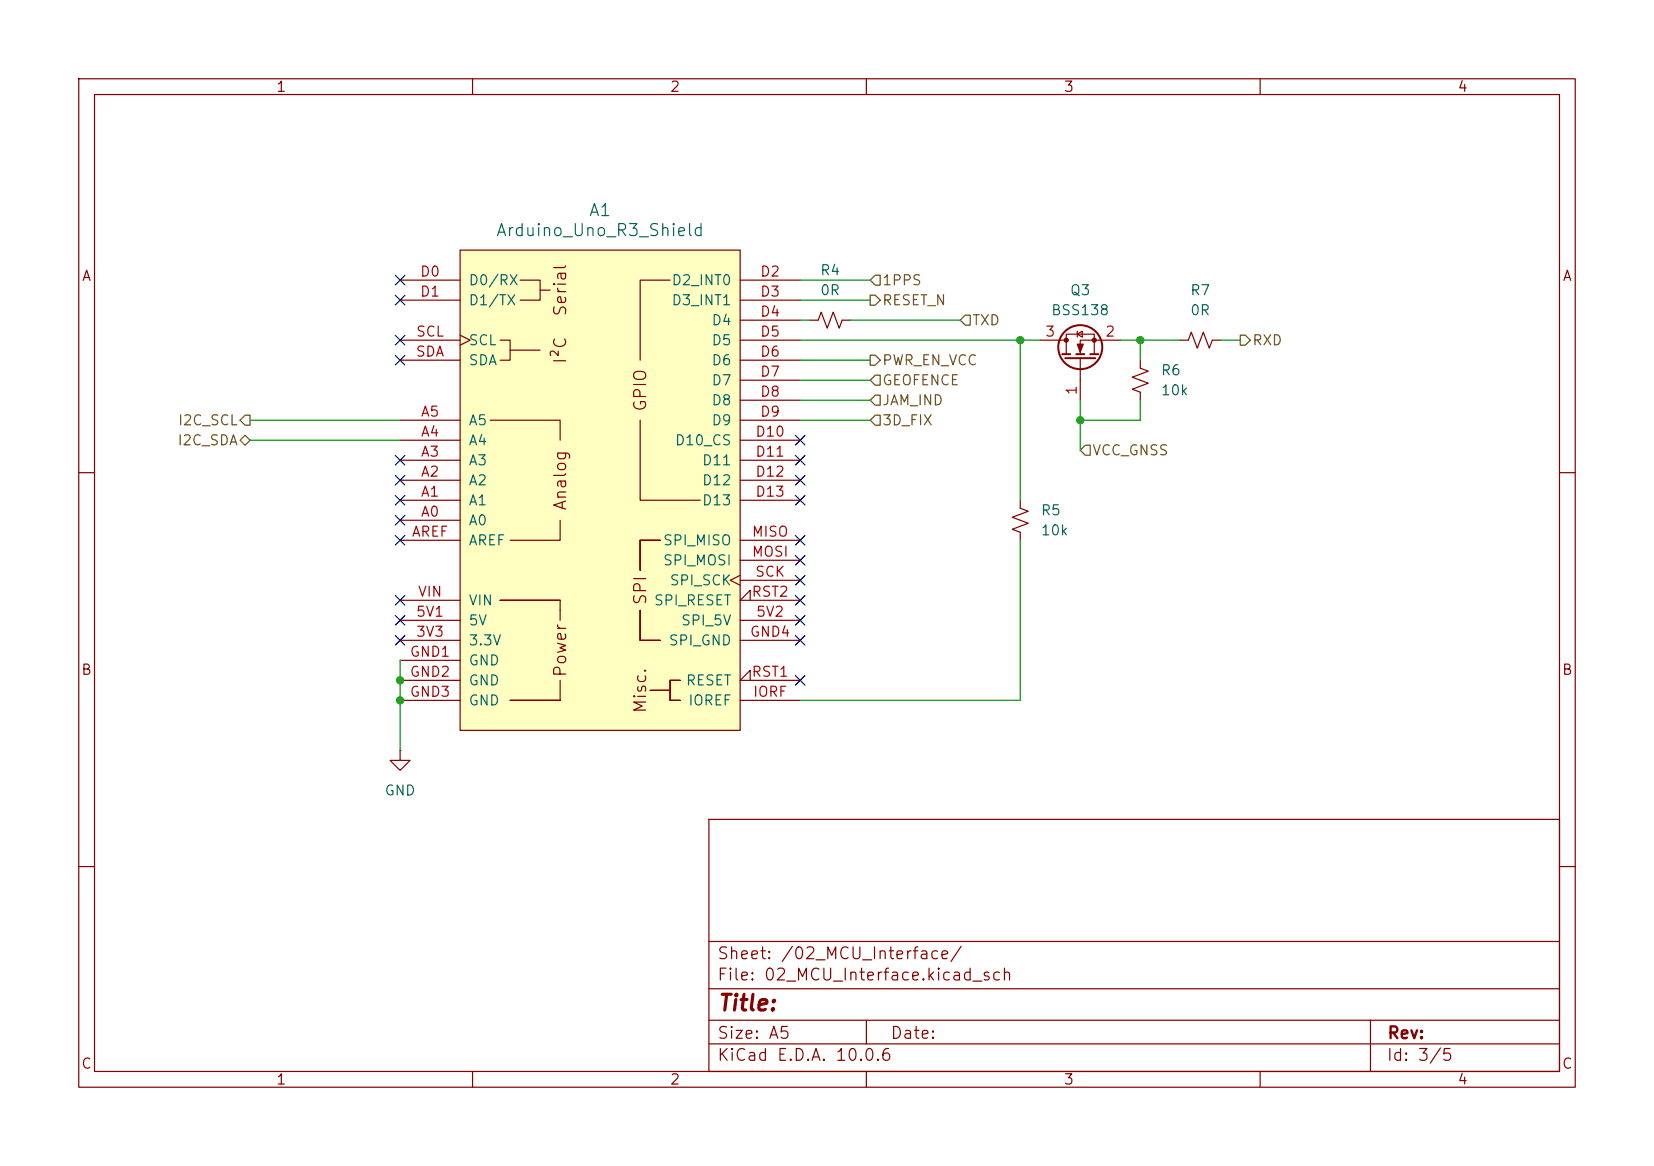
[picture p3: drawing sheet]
(kicad_sch
 (version 20260306)
 (generator "eeschema")
 (generator_version "10.0")
 (paper "A5")
 (lib_symbols
  (symbol "Device:R_Small_US"
   (pin_numbers (hide yes))
   (pin_names
    (offset 0.254) (hide yes)) (exclude_from_sim no) (in_bom yes) (on_board yes)
   (in_pos_files yes)
   (duplicate_pin_numbers_are_jumpers no)
   (property "Reference" "R" (at 0.762 0.508 0) (show_name no) (do_not_autoplace no) (effects (font (size 1.27 1.27)) (justify left)))
   (property "Value" "R_Small_US" (at 0.762 -1.016 0) (show_name no) (do_not_autoplace no) (effects (font (size 1.27 1.27)) (justify left)))
   (property "Footprint" "" (at 0 0 0) (show_name no) (do_not_autoplace no) (hide yes) (effects (font (size 1.27 1.27))))
   (property "Datasheet" "" (at 0 0 0) (show_name no) (do_not_autoplace no) (hide yes) (effects (font (size 1.27 1.27))))
   (property "Description" "Resistor, small US symbol" (at 0 0 0) (show_name no) (do_not_autoplace no) (hide yes) (effects (font (size 1.27 1.27))))
   (symbol "R_Small_US_1_1"
    (polyline (pts (xy 0 1.524) (xy 1.016 1.143) (xy 0 0.762) (xy -1.016 0.381) (xy 0 0)) (stroke (width 0) (type default)) (fill (type none)))
    (polyline (pts (xy 0 0) (xy 1.016 -0.381) (xy 0 -0.762) (xy -1.016 -1.143) (xy 0 -1.524)) (stroke (width 0) (type default)) (fill (type none)))
    (pin passive line (at 0 2.54 270) (length 1.016) (name "" (effects (font (size 1.27 1.27)))) (number "1" (effects (font (size 1.27 1.27)))))
    (pin passive line (at 0 -2.54 90) (length 1.016) (name "" (effects (font (size 1.27 1.27)))) (number "2" (effects (font (size 1.27 1.27))))))
   (embedded_fonts no))
  (symbol "PCM_arduino-library:Arduino_Uno_R3_Shield"
   (pin_names
    (offset 1.016)) (exclude_from_sim no) (in_bom yes) (on_board yes)
   (in_pos_files yes)
   (duplicate_pin_numbers_are_jumpers no)
   (property "Reference" "A" (at 0 36.83 0) (show_name no) (do_not_autoplace no) (effects (font (size 1.524 1.524))))
   (property "Value" "Arduino_Uno_R3_Shield" (at 0 33.02 0) (show_name no) (do_not_autoplace no) (effects (font (size 1.524 1.524))))
   (property "Footprint" "PCM_arduino-library:Arduino_Uno_R3_Shield" (at 0 -38.1 0) (show_name no) (do_not_autoplace no) (hide yes) (effects (font (size 1.524 1.524))))
   (property "Datasheet" "https://docs.arduino.cc/hardware/uno-rev3" (at 0 -34.29 0) (show_name no) (do_not_autoplace no) (hide yes) (effects (font (size 1.524 1.524))))
   (property "Description" "Shield for Arduino Uno R3" (at 0 0 0) (show_name no) (do_not_autoplace no) (hide yes) (effects (font (size 1.27 1.27))))
   (symbol "Arduino_Uno_R3_Shield_0_0"
    (rectangle (start -17.78 30.48) (end 17.78 -30.48) (stroke (width 0) (type default)) (fill (type background)))
    (polyline (pts (xy -12.7 19.05) (xy -11.43 19.05) (xy -11.43 16.51) (xy -12.7 16.51)) (stroke (width 0) (type default)) (fill (type none)))
    (rectangle (start -12.7 -13.97) (end -5.08 -13.97) (stroke (width 0) (type default)) (fill (type none)))
    (polyline (pts (xy -11.43 17.78) (xy -7.62 17.78)) (stroke (width 0) (type default)) (fill (type none)))
    (rectangle (start -11.43 -26.67) (end -5.08 -26.67) (stroke (width 0) (type default)) (fill (type none)))
    (polyline (pts (xy -10.16 26.67) (xy -7.62 26.67) (xy -7.62 24.13) (xy -10.16 24.13)) (stroke (width 0) (type default)) (fill (type none)))
    (polyline (pts (xy -7.62 25.4) (xy -6.35 25.4)) (stroke (width 0) (type default)) (fill (type none)))
    (polyline (pts (xy -5.08 6.35) (xy -5.08 8.89) (xy -13.97 8.89)) (stroke (width 0) (type default)) (fill (type none)))
    (polyline (pts (xy -5.08 -3.81) (xy -5.08 -6.35) (xy -11.43 -6.35)) (stroke (width 0) (type default)) (fill (type none)))
    (polyline (pts (xy -5.08 -13.97) (xy -5.08 -15.24)) (stroke (width 0) (type default)) (fill (type none)))
    (polyline (pts (xy -5.08 -15.24) (xy -5.08 -16.51)) (stroke (width 0) (type default)) (fill (type none)))
    (polyline (pts (xy -5.08 -26.67) (xy -5.08 -24.13)) (stroke (width 0) (type default)) (fill (type none)))
    (polyline (pts (xy 5.08 16.51) (xy 5.08 26.67) (xy 8.89 26.67)) (stroke (width 0) (type default)) (fill (type none)))
    (polyline (pts (xy 5.08 8.89) (xy 5.08 -1.27) (xy 12.7 -1.27)) (stroke (width 0) (type default)) (fill (type none)))
    (rectangle (start 5.08 -10.16) (end 5.08 -6.35) (stroke (width 0) (type default)) (fill (type none)))
    (rectangle (start 5.08 -19.05) (end 5.08 -15.24) (stroke (width 0) (type default)) (fill (type none)))
    (rectangle (start 5.08 -19.05) (end 7.62 -19.05) (stroke (width 0) (type default)) (fill (type none)))
    (rectangle (start 7.62 -6.35) (end 5.08 -6.35) (stroke (width 0) (type default)) (fill (type none)))
    (rectangle (start 8.89 -24.13) (end 8.89 -26.67) (stroke (width 0) (type default)) (fill (type none)))
    (rectangle (start 8.89 -25.4) (end 6.35 -25.4) (stroke (width 0) (type default)) (fill (type none)))
    (rectangle (start 10.16 -24.13) (end 8.89 -24.13) (stroke (width 0) (type default)) (fill (type none)))
    (rectangle (start 10.16 -26.67) (end 8.89 -26.67) (stroke (width 0) (type default)) (fill (type none)))
    (text "Serial" (at -5.08 25.4 900) (effects (font (size 1.524 1.524))))
    (text "I²C" (at -5.08 17.78 900) (effects (font (size 1.524 1.524))))
    (text "Analog" (at -5.08 1.27 900) (effects (font (size 1.524 1.524))))
    (text "Power" (at -5.08 -20.32 900) (effects (font (size 1.524 1.524))))
    (text "SPI" (at 5.08 -12.7 900) (effects (font (size 1.524 1.524))))
    (text "Misc." (at 5.08 -25.4 900) (effects (font (size 1.524 1.524)))))
   (symbol "Arduino_Uno_R3_Shield_1_0"
    (text "GPIO" (at 5.08 12.7 900) (effects (font (size 1.524 1.524)))))
   (symbol "Arduino_Uno_R3_Shield_1_1"
    (pin power_out line (at -25.4 -19.05 0) (length 7.62) (name "3.3V" (effects (font (size 1.27 1.27)))) (number "3V3" (effects (font (size 1.27 1.27)))))
    (pin power_in line (at -25.4 -16.51 0) (length 7.62) (name "5V" (effects (font (size 1.27 1.27)))) (number "5V1" (effects (font (size 1.27 1.27)))))
    (pin power_in line (at 25.4 -16.51 180) (length 7.62) (name "SPI_5V" (effects (font (size 1.27 1.27)))) (number "5V2" (effects (font (size 1.27 1.27)))))
    (pin bidirectional line (at -25.4 -3.81 0) (length 7.62) (name "A0" (effects (font (size 1.27 1.27)))) (number "A0" (effects (font (size 1.27 1.27)))))
    (pin bidirectional line (at -25.4 -1.27 0) (length 7.62) (name "A1" (effects (font (size 1.27 1.27)))) (number "A1" (effects (font (size 1.27 1.27)))))
    (pin bidirectional line (at -25.4 1.27 0) (length 7.62) (name "A2" (effects (font (size 1.27 1.27)))) (number "A2" (effects (font (size 1.27 1.27)))))
    (pin bidirectional line (at -25.4 3.81 0) (length 7.62) (name "A3" (effects (font (size 1.27 1.27)))) (number "A3" (effects (font (size 1.27 1.27)))))
    (pin bidirectional line (at -25.4 6.35 0) (length 7.62) (name "A4" (effects (font (size 1.27 1.27)))) (number "A4" (effects (font (size 1.27 1.27)))))
    (pin bidirectional line (at -25.4 8.89 0) (length 7.62) (name "A5" (effects (font (size 1.27 1.27)))) (number "A5" (effects (font (size 1.27 1.27)))))
    (pin input line (at -25.4 -6.35 0) (length 7.62) (name "AREF" (effects (font (size 1.27 1.27)))) (number "AREF" (effects (font (size 1.27 1.27)))))
    (pin bidirectional line (at -25.4 26.67 0) (length 7.62) (name "D0/RX" (effects (font (size 1.27 1.27)))) (number "D0" (effects (font (size 1.27 1.27)))))
    (pin bidirectional line (at -25.4 24.13 0) (length 7.62) (name "D1/TX" (effects (font (size 1.27 1.27)))) (number "D1" (effects (font (size 1.27 1.27)))))
    (pin bidirectional line (at 25.4 26.67 180) (length 7.62) (name "D2_INT0" (effects (font (size 1.27 1.27)))) (number "D2" (effects (font (size 1.27 1.27)))))
    (pin bidirectional line (at 25.4 24.13 180) (length 7.62) (name "D3_INT1" (effects (font (size 1.27 1.27)))) (number "D3" (effects (font (size 1.27 1.27)))))
    (pin bidirectional line (at 25.4 21.59 180) (length 7.62) (name "D4" (effects (font (size 1.27 1.27)))) (number "D4" (effects (font (size 1.27 1.27)))))
    (pin bidirectional line (at 25.4 19.05 180) (length 7.62) (name "D5" (effects (font (size 1.27 1.27)))) (number "D5" (effects (font (size 1.27 1.27)))))
    (pin bidirectional line (at 25.4 16.51 180) (length 7.62) (name "D6" (effects (font (size 1.27 1.27)))) (number "D6" (effects (font (size 1.27 1.27)))))
    (pin bidirectional line (at 25.4 13.97 180) (length 7.62) (name "D7" (effects (font (size 1.27 1.27)))) (number "D7" (effects (font (size 1.27 1.27)))))
    (pin bidirectional line (at 25.4 11.43 180) (length 7.62) (name "D8" (effects (font (size 1.27 1.27)))) (number "D8" (effects (font (size 1.27 1.27)))))
    (pin bidirectional line (at 25.4 8.89 180) (length 7.62) (name "D9" (effects (font (size 1.27 1.27)))) (number "D9" (effects (font (size 1.27 1.27)))))
    (pin bidirectional line (at 25.4 6.35 180) (length 7.62) (name "D10_CS" (effects (font (size 1.27 1.27)))) (number "D10" (effects (font (size 1.27 1.27)))))
    (pin bidirectional line (at 25.4 3.81 180) (length 7.62) (name "D11" (effects (font (size 1.27 1.27)))) (number "D11" (effects (font (size 1.27 1.27)))))
    (pin bidirectional line (at 25.4 1.27 180) (length 7.62) (name "D12" (effects (font (size 1.27 1.27)))) (number "D12" (effects (font (size 1.27 1.27)))))
    (pin bidirectional line (at 25.4 -1.27 180) (length 7.62) (name "D13" (effects (font (size 1.27 1.27)))) (number "D13" (effects (font (size 1.27 1.27)))))
    (pin power_in line (at -25.4 -21.59 0) (length 7.62) (name "GND" (effects (font (size 1.27 1.27)))) (number "GND1" (effects (font (size 1.27 1.27)))))
    (pin power_in line (at -25.4 -24.13 0) (length 7.62) (name "GND" (effects (font (size 1.27 1.27)))) (number "GND2" (effects (font (size 1.27 1.27)))))
    (pin power_in line (at -25.4 -26.67 0) (length 7.62) (name "GND" (effects (font (size 1.27 1.27)))) (number "GND3" (effects (font (size 1.27 1.27)))))
    (pin power_in line (at 25.4 -19.05 180) (length 7.62) (name "SPI_GND" (effects (font (size 1.27 1.27)))) (number "GND4" (effects (font (size 1.27 1.27)))))
    (pin output line (at 25.4 -26.67 180) (length 7.62) (name "IOREF" (effects (font (size 1.27 1.27)))) (number "IORF" (effects (font (size 1.27 1.27)))))
    (pin input line (at 25.4 -6.35 180) (length 7.62) (name "SPI_MISO" (effects (font (size 1.27 1.27)))) (number "MISO" (effects (font (size 1.27 1.27)))))
    (pin output line (at 25.4 -8.89 180) (length 7.62) (name "SPI_MOSI" (effects (font (size 1.27 1.27)))) (number "MOSI" (effects (font (size 1.27 1.27)))))
    (pin open_collector input_low (at 25.4 -24.13 180) (length 7.62) (name "RESET" (effects (font (size 1.27 1.27)))) (number "RST1" (effects (font (size 1.27 1.27)))))
    (pin open_collector input_low (at 25.4 -13.97 180) (length 7.62) (name "SPI_RESET" (effects (font (size 1.27 1.27)))) (number "RST2" (effects (font (size 1.27 1.27)))))
    (pin output clock (at 25.4 -11.43 180) (length 7.62) (name "SPI_SCK" (effects (font (size 1.27 1.27)))) (number "SCK" (effects (font (size 1.27 1.27)))))
    (pin bidirectional clock (at -25.4 19.05 0) (length 7.62) (name "SCL" (effects (font (size 1.27 1.27)))) (number "SCL" (effects (font (size 1.27 1.27)))))
    (pin bidirectional line (at -25.4 16.51 0) (length 7.62) (name "SDA" (effects (font (size 1.27 1.27)))) (number "SDA" (effects (font (size 1.27 1.27)))))
    (pin power_in line (at -25.4 -13.97 0) (length 7.62) (name "VIN" (effects (font (size 1.27 1.27)))) (number "VIN" (effects (font (size 1.27 1.27))))))
   (embedded_fonts no))
  (symbol "Transistor_FET:Q_NMOS_GSD"
   (pin_names
    (offset 0) (hide yes)) (exclude_from_sim no) (in_bom yes) (on_board yes)
   (in_pos_files yes)
   (duplicate_pin_numbers_are_jumpers no)
   (property "Reference" "Q" (at 5.08 1.905 0) (show_name no) (do_not_autoplace no) (effects (font (size 1.27 1.27)) (justify left)))
   (property "Value" "Q_NMOS_GSD" (at 5.08 0 0) (show_name no) (do_not_autoplace no) (effects (font (size 1.27 1.27)) (justify left)))
   (property "Footprint" "" (at 5.08 2.54 0) (show_name no) (do_not_autoplace no) (hide yes) (effects (font (size 1.27 1.27))))
   (property "Datasheet" "" (at 0 0 0) (show_name no) (do_not_autoplace no) (hide yes) (effects (font (size 1.27 1.27))))
   (property "Description" "N-MOSFET transistor, gate/source/drain" (at 0 0 0) (show_name no) (do_not_autoplace no) (hide yes) (effects (font (size 1.27 1.27))))
   (symbol "Q_NMOS_GSD_0_1"
    (polyline (pts (xy 0.254 1.905) (xy 0.254 -1.905)) (stroke (width 0.254) (type default)) (fill (type none)))
    (polyline (pts (xy 0.254 0) (xy -2.54 0)) (stroke (width 0) (type default)) (fill (type none)))
    (polyline (pts (xy 0.762 2.286) (xy 0.762 1.27)) (stroke (width 0.254) (type default)) (fill (type none)))
    (polyline (pts (xy 0.762 0.508) (xy 0.762 -0.508)) (stroke (width 0.254) (type default)) (fill (type none)))
    (polyline (pts (xy 0.762 -1.27) (xy 0.762 -2.286)) (stroke (width 0.254) (type default)) (fill (type none)))
    (polyline (pts (xy 0.762 -1.778) (xy 3.302 -1.778) (xy 3.302 1.778) (xy 0.762 1.778)) (stroke (width 0) (type default)) (fill (type none)))
    (polyline (pts (xy 1.016 0) (xy 2.032 0.381) (xy 2.032 -0.381) (xy 1.016 0)) (stroke (width 0) (type default)) (fill (type outline)))
    (circle (center 1.651 0) (radius 2.794) (stroke (width 0.254) (type default)) (fill (type none)))
    (polyline (pts (xy 2.54 2.54) (xy 2.54 1.778)) (stroke (width 0) (type default)) (fill (type none)))
    (circle (center 2.54 1.778) (radius 0.254) (stroke (width 0) (type default)) (fill (type outline)))
    (circle (center 2.54 -1.778) (radius 0.254) (stroke (width 0) (type default)) (fill (type outline)))
    (polyline (pts (xy 2.54 -2.54) (xy 2.54 0) (xy 0.762 0)) (stroke (width 0) (type default)) (fill (type none)))
    (polyline (pts (xy 2.921 0.381) (xy 3.683 0.381)) (stroke (width 0) (type default)) (fill (type none)))
    (polyline (pts (xy 3.302 0.381) (xy 2.921 -0.254) (xy 3.683 -0.254) (xy 3.302 0.381)) (stroke (width 0) (type default)) (fill (type none))))
   (symbol "Q_NMOS_GSD_1_1"
    (pin input line (at -5.08 0 0) (length 2.54) (name "G" (effects (font (size 1.27 1.27)))) (number "1" (effects (font (size 1.27 1.27)))))
    (pin passive line (at 2.54 -5.08 90) (length 2.54) (name "S" (effects (font (size 1.27 1.27)))) (number "2" (effects (font (size 1.27 1.27)))))
    (pin passive line (at 2.54 5.08 270) (length 2.54) (name "D" (effects (font (size 1.27 1.27)))) (number "3" (effects (font (size 1.27 1.27))))))
   (embedded_fonts no))
  (symbol "power:GND"
   (power global)
   (pin_numbers (hide yes))
   (pin_names
    (offset 0) (hide yes)) (exclude_from_sim no) (in_bom yes) (on_board yes)
   (in_pos_files yes)
   (duplicate_pin_numbers_are_jumpers no)
   (property "Reference" "#PWR" (at 0 -6.35 0) (show_name no) (do_not_autoplace no) (hide yes) (effects (font (size 1.27 1.27))))
   (property "Value" "GND" (at 0 -3.81 0) (show_name no) (do_not_autoplace no) (effects (font (size 1.27 1.27))))
   (property "Footprint" "" (at 0 0 0) (show_name no) (do_not_autoplace no) (hide yes) (effects (font (size 1.27 1.27))))
   (property "Datasheet" "" (at 0 0 0) (show_name no) (do_not_autoplace no) (hide yes) (effects (font (size 1.27 1.27))))
   (property "Description" "Power symbol creates a global label with name \"GND\" , ground" (at 0 0 0) (show_name no) (do_not_autoplace no) (hide yes) (effects (font (size 1.27 1.27))))
   (symbol "GND_0_1"
    (polyline (pts (xy 0 0) (xy 0 -1.27) (xy 1.27 -1.27) (xy 0 -2.54) (xy -1.27 -1.27) (xy 0 -1.27)) (stroke (width 0) (type default)) (fill (type none))))
   (symbol "GND_1_1"
    (pin power_in line (at 0 0 270) (length 0) (name "" (effects (font (size 1.27 1.27)))) (number "1" (effects (font (size 1.27 1.27))))))
   (embedded_fonts no)))
 (junction
  (at 129.54 43.18)
  (diameter 0)
  (color 0 0 0 0))
 (junction
  (at 137.16 53.34)
  (diameter 0)
  (color 0 0 0 0))
 (junction
  (at 144.78 43.18)
  (diameter 0)
  (color 0 0 0 0))
 (junction
  (at 50.8 88.9)
  (diameter 0)
  (color 0 0 0 0))
 (junction
  (at 50.8 86.36)
  (diameter 0)
  (color 0 0 0 0))
 (no_connect
  (at 50.8 58.42))
 (no_connect
  (at 101.6 81.28))
 (no_connect
  (at 50.8 68.58))
 (no_connect
  (at 101.6 63.5))
 (no_connect
  (at 50.8 38.1))
 (no_connect
  (at 101.6 76.2))
 (no_connect
  (at 50.8 60.96))
 (no_connect
  (at 50.8 81.28))
 (no_connect
  (at 101.6 73.66))
 (no_connect
  (at 101.6 78.74))
 (no_connect
  (at 50.8 35.56))
 (no_connect
  (at 50.8 76.2))
 (no_connect
  (at 50.8 43.18))
 (no_connect
  (at 50.8 66.04))
 (no_connect
  (at 101.6 68.58))
 (no_connect
  (at 101.6 55.88))
 (no_connect
  (at 101.6 58.42))
 (no_connect
  (at 50.8 63.5))
 (no_connect
  (at 101.6 71.12))
 (no_connect
  (at 101.6 86.36))
 (no_connect
  (at 101.6 60.96))
 (no_connect
  (at 50.8 45.72))
 (no_connect
  (at 50.8 78.74))
 (wire
  (pts (xy 50.8 86.36) (xy 50.8 88.9))
  (stroke (width 0) (type default)))
 (wire
  (pts (xy 142.24 43.18) (xy 144.78 43.18))
  (stroke (width 0) (type default)))
 (wire
  (pts (xy 101.6 53.34) (xy 110.49 53.34))
  (stroke (width 0) (type default)))
 (wire
  (pts (xy 50.8 88.9) (xy 50.8 95.25))
  (stroke (width 0) (type default)))
 (wire
  (pts (xy 101.6 45.72) (xy 110.49 45.72))
  (stroke (width 0) (type default)))
 (wire
  (pts (xy 144.78 43.18) (xy 149.86 43.18))
  (stroke (width 0) (type default)))
 (wire
  (pts (xy 129.54 88.9) (xy 129.54 68.58))
  (stroke (width 0) (type default)))
 (wire
  (pts (xy 101.6 50.8) (xy 110.49 50.8))
  (stroke (width 0) (type default)))
 (wire
  (pts (xy 101.6 38.1) (xy 110.49 38.1))
  (stroke (width 0) (type default)))
 (wire
  (pts (xy 101.6 88.9) (xy 129.54 88.9))
  (stroke (width 0) (type default)))
 (wire
  (pts (xy 101.6 35.56) (xy 110.49 35.56))
  (stroke (width 0) (type default)))
 (wire
  (pts (xy 137.16 50.8) (xy 137.16 53.34))
  (stroke (width 0) (type default)))
 (wire
  (pts (xy 144.78 45.72) (xy 144.78 43.18))
  (stroke (width 0) (type default)))
 (wire
  (pts (xy 31.75 55.88) (xy 50.8 55.88))
  (stroke (width 0) (type default)))
 (wire
  (pts (xy 129.54 43.18) (xy 132.08 43.18))
  (stroke (width 0) (type default)))
 (wire
  (pts (xy 50.8 83.82) (xy 50.8 86.36))
  (stroke (width 0) (type default)))
 (wire
  (pts (xy 137.16 53.34) (xy 144.78 53.34))
  (stroke (width 0) (type default)))
 (wire
  (pts (xy 101.6 40.64) (xy 102.87 40.64))
  (stroke (width 0) (type default)))
 (wire
  (pts (xy 144.78 53.34) (xy 144.78 50.8))
  (stroke (width 0) (type default)))
 (wire
  (pts (xy 154.94 43.18) (xy 157.48 43.18))
  (stroke (width 0) (type default)))
 (wire
  (pts (xy 137.16 53.34) (xy 137.16 57.15))
  (stroke (width 0) (type default)))
 (wire
  (pts (xy 129.54 63.5) (xy 129.54 43.18))
  (stroke (width 0) (type default)))
 (wire
  (pts (xy 31.75 53.34) (xy 50.8 53.34))
  (stroke (width 0) (type default)))
 (wire
  (pts (xy 101.6 48.26) (xy 110.49 48.26))
  (stroke (width 0) (type default)))
 (wire
  (pts (xy 129.54 43.18) (xy 101.6 43.18))
  (stroke (width 0) (type default)))
 (wire
  (pts (xy 107.95 40.64) (xy 121.92 40.64))
  (stroke (width 0) (type default)))
 (hierarchical_label "TXD"
  (shape input)
  (at 121.92 40.64 0)
  (effects (font (size 1.27 1.27)) (justify left)))
 (hierarchical_label "3D_FIX"
  (shape input)
  (at 110.49 53.34 0)
  (effects (font (size 1.27 1.27)) (justify left)))
 (hierarchical_label "RXD"
  (shape output)
  (at 157.48 43.18 0)
  (effects (font (size 1.27 1.27)) (justify left)))
 (hierarchical_label "I2C_SDA"
  (shape bidirectional)
  (at 31.75 55.88 180)
  (effects (font (size 1.27 1.27)) (justify right)))
 (hierarchical_label "1PPS"
  (shape input)
  (at 110.49 35.56 0)
  (effects (font (size 1.27 1.27)) (justify left)))
 (hierarchical_label "GEOFENCE"
  (shape input)
  (at 110.49 48.26 0)
  (effects (font (size 1.27 1.27)) (justify left)))
 (hierarchical_label "JAM_IND"
  (shape input)
  (at 110.49 50.8 0)
  (effects (font (size 1.27 1.27)) (justify left)))
 (hierarchical_label "I2C_SCL"
  (shape output)
  (at 31.75 53.34 180)
  (effects (font (size 1.27 1.27)) (justify right)))
 (hierarchical_label "VCC_GNSS"
  (shape input)
  (at 137.16 57.15 0)
  (effects (font (size 1.27 1.27)) (justify left)))
 (hierarchical_label "PWR_EN_VCC"
  (shape output)
  (at 110.49 45.72 0)
  (effects (font (size 1.27 1.27)) (justify left)))
 (hierarchical_label "RESET_N"
  (shape output)
  (at 110.49 38.1 0)
  (effects (font (size 1.27 1.27)) (justify left)))
 (symbol
  (lib_id "power:GND")
  (at 50.8 95.25 0)
  (unit 1)
  (body_style 1)
  (exclude_from_sim no)
  (in_bom yes)
  (on_board yes)
  (in_pos_files yes)
  (dnp no)
  (fields_autoplaced yes)
  (property "Reference" "#PWR05" (at 50.8 101.6 0) (hide yes) (show_name no) (do_not_autoplace no) (effects (font (size 1.27 1.27))))
  (property "Value" "GND" (at 50.8 100.33 0) (show_name no) (do_not_autoplace no) (effects (font (size 1.27 1.27))))
  (property "Footprint" "" (at 50.8 95.25 0) (hide yes) (show_name no) (do_not_autoplace no) (effects (font (size 1.27 1.27))))
  (property "Datasheet" "" (at 50.8 95.25 0) (hide yes) (show_name no) (do_not_autoplace no) (effects (font (size 1.27 1.27))))
  (property "Description" "Power symbol creates a global label with name \"GND\" , ground" (at 50.8 95.25 0) (hide yes) (show_name no) (do_not_autoplace no) (effects (font (size 1.27 1.27))))
  (pin "1"))
 (symbol
  (lib_id "Device:R_Small_US")
  (at 144.78 48.26 180)
  (unit 1)
  (body_style 1)
  (exclude_from_sim no)
  (in_bom yes)
  (on_board yes)
  (in_pos_files yes)
  (dnp no)
  (fields_autoplaced yes)
  (property "Reference" "R6" (at 147.32 46.9899 0) (show_name no) (do_not_autoplace no) (effects (font (size 1.27 1.27)) (justify right)))
  (property "Value" "10k" (at 147.32 49.5299 0) (show_name no) (do_not_autoplace no) (effects (font (size 1.27 1.27)) (justify right)))
  (property "Footprint" "Resistor_SMD:R_0805_2012Metric_Pad1.20x1.40mm_HandSolder" (at 144.78 48.26 0) (hide yes) (show_name no) (do_not_autoplace no) (effects (font (size 1.27 1.27))))
  (property "Datasheet" "" (at 144.78 48.26 0) (hide yes) (show_name no) (do_not_autoplace no) (effects (font (size 1.27 1.27))))
  (property "Description" "Resistor, small US symbol" (at 144.78 48.26 0) (hide yes) (show_name no) (do_not_autoplace no) (effects (font (size 1.27 1.27))))
  (property "LCSC" "C17414 " (at 144.78 48.26 0) (hide yes) (show_name no) (do_not_autoplace no) (effects (font (size 1.27 1.27))))
  (pin "1")
  (pin "2"))
 (symbol
  (lib_id "Device:R_Small_US")
  (at 129.54 66.04 180)
  (unit 1)
  (body_style 1)
  (exclude_from_sim no)
  (in_bom yes)
  (on_board yes)
  (in_pos_files yes)
  (dnp no)
  (fields_autoplaced yes)
  (property "Reference" "R5" (at 132.08 64.7699 0) (show_name no) (do_not_autoplace no) (effects (font (size 1.27 1.27)) (justify right)))
  (property "Value" "10k" (at 132.08 67.3099 0) (show_name no) (do_not_autoplace no) (effects (font (size 1.27 1.27)) (justify right)))
  (property "Footprint" "Resistor_SMD:R_0805_2012Metric_Pad1.20x1.40mm_HandSolder" (at 129.54 66.04 0) (hide yes) (show_name no) (do_not_autoplace no) (effects (font (size 1.27 1.27))))
  (property "Datasheet" "" (at 129.54 66.04 0) (hide yes) (show_name no) (do_not_autoplace no) (effects (font (size 1.27 1.27))))
  (property "Description" "Resistor, small US symbol" (at 129.54 66.04 0) (hide yes) (show_name no) (do_not_autoplace no) (effects (font (size 1.27 1.27))))
  (property "LCSC" "C17414 " (at 129.54 66.04 0) (hide yes) (show_name no) (do_not_autoplace no) (effects (font (size 1.27 1.27))))
  (pin "1")
  (pin "2"))
 (symbol
  (lib_id "Transistor_FET:Q_NMOS_GSD")
  (at 137.16 45.72 90)
  (unit 1)
  (body_style 1)
  (exclude_from_sim no)
  (in_bom yes)
  (on_board yes)
  (in_pos_files yes)
  (dnp no)
  (property "Reference" "Q3" (at 137.16 36.83 90) (show_name no) (do_not_autoplace no) (effects (font (size 1.27 1.27))))
  (property "Value" "BSS138" (at 137.16 39.37 90) (show_name no) (do_not_autoplace no) (effects (font (size 1.27 1.27))))
  (property "Footprint" "Package_TO_SOT_SMD:SOT-23" (at 134.62 40.64 0) (hide yes) (show_name no) (do_not_autoplace no) (effects (font (size 1.27 1.27))))
  (property "Datasheet" "" (at 137.16 45.72 0) (hide yes) (show_name no) (do_not_autoplace no) (effects (font (size 1.27 1.27))))
  (property "Description" "N-MOSFET transistor, gate/source/drain" (at 137.16 45.72 0) (hide yes) (show_name no) (do_not_autoplace no) (effects (font (size 1.27 1.27))))
  (property "LCSC" "C431507 " (at 137.16 45.72 90) (hide yes) (show_name no) (do_not_autoplace no) (effects (font (size 1.27 1.27))))
  (pin "3")
  (pin "1")
  (pin "2"))
 (symbol
  (lib_id "PCM_arduino-library:Arduino_Uno_R3_Shield")
  (at 76.2 62.23 0)
  (unit 1)
  (body_style 1)
  (exclude_from_sim no)
  (in_bom yes)
  (on_board yes)
  (in_pos_files yes)
  (dnp no)
  (fields_autoplaced yes)
  (property "Reference" "A1" (at 76.2 26.67 0) (show_name no) (do_not_autoplace no) (effects (font (size 1.524 1.524))))
  (property "Value" "Arduino_Uno_R3_Shield" (at 76.2 29.21 0) (show_name no) (do_not_autoplace no) (effects (font (size 1.524 1.524))))
  (property "Footprint" "PCM_arduino-library:Arduino_Uno_R3_Shield" (at 76.2 100.33 0) (hide yes) (show_name no) (do_not_autoplace no) (effects (font (size 1.524 1.524))))
  (property "Datasheet" "https://docs.arduino.cc/hardware/uno-rev3" (at 76.2 96.52 0) (hide yes) (show_name no) (do_not_autoplace no) (effects (font (size 1.524 1.524))))
  (property "Description" "Shield for Arduino Uno R3" (at 76.2 62.23 0) (hide yes) (show_name no) (do_not_autoplace no) (effects (font (size 1.27 1.27))))
  (property "LCSC" "-" (at 76.2 62.23 0) (hide yes) (show_name no) (do_not_autoplace no) (effects (font (size 1.27 1.27))))
  (pin "A0")
  (pin "A3")
  (pin "3V3")
  (pin "5V1")
  (pin "5V2")
  (pin "A1")
  (pin "A2")
  (pin "D11")
  (pin "MOSI")
  (pin "D8")
  (pin "D9")
  (pin "D3")
  (pin "D12")
  (pin "GND1")
  (pin "GND4")
  (pin "D0")
  (pin "D1")
  (pin "D10")
  (pin "AREF")
  (pin "A4")
  (pin "A5")
  (pin "D5")
  (pin "GND2")
  (pin "GND3")
  (pin "MISO")
  (pin "IORF")
  (pin "SCL")
  (pin "D7")
  (pin "D2")
  (pin "D6")
  (pin "D4")
  (pin "D13")
  (pin "RST1")
  (pin "RST2")
  (pin "SCK")
  (pin "VIN")
  (pin "SDA"))
 (symbol
  (lib_id "Device:R_Small_US")
  (at 152.4 43.18 270)
  (unit 1)
  (body_style 1)
  (exclude_from_sim no)
  (in_bom yes)
  (on_board yes)
  (in_pos_files yes)
  (dnp no)
  (fields_autoplaced yes)
  (property "Reference" "R7" (at 152.4 36.83 90) (show_name no) (do_not_autoplace no) (effects (font (size 1.27 1.27))))
  (property "Value" "0R" (at 152.4 39.37 90) (show_name no) (do_not_autoplace no) (effects (font (size 1.27 1.27))))
  (property "Footprint" "Resistor_SMD:R_0805_2012Metric_Pad1.20x1.40mm_HandSolder" (at 152.4 43.18 0) (hide yes) (show_name no) (do_not_autoplace no) (effects (font (size 1.27 1.27))))
  (property "Datasheet" "" (at 152.4 43.18 0) (hide yes) (show_name no) (do_not_autoplace no) (effects (font (size 1.27 1.27))))
  (property "Description" "Resistor, small US symbol" (at 152.4 43.18 0) (hide yes) (show_name no) (do_not_autoplace no) (effects (font (size 1.27 1.27))))
  (property "LCSC" "C25275 " (at 152.4 43.18 90) (hide yes) (show_name no) (do_not_autoplace no) (effects (font (size 1.27 1.27))))
  (pin "1")
  (pin "2"))
 (symbol
  (lib_id "Device:R_Small_US")
  (at 105.41 40.64 270)
  (unit 1)
  (body_style 1)
  (exclude_from_sim no)
  (in_bom yes)
  (on_board yes)
  (in_pos_files yes)
  (dnp no)
  (fields_autoplaced yes)
  (property "Reference" "R4" (at 105.41 34.29 90) (show_name no) (do_not_autoplace no) (effects (font (size 1.27 1.27))))
  (property "Value" "0R" (at 105.41 36.83 90) (show_name no) (do_not_autoplace no) (effects (font (size 1.27 1.27))))
  (property "Footprint" "Resistor_SMD:R_0805_2012Metric_Pad1.20x1.40mm_HandSolder" (at 105.41 40.64 0) (hide yes) (show_name no) (do_not_autoplace no) (effects (font (size 1.27 1.27))))
  (property "Datasheet" "" (at 105.41 40.64 0) (hide yes) (show_name no) (do_not_autoplace no) (effects (font (size 1.27 1.27))))
  (property "Description" "Resistor, small US symbol" (at 105.41 40.64 0) (hide yes) (show_name no) (do_not_autoplace no) (effects (font (size 1.27 1.27))))
  (property "LCSC" "C25275 " (at 105.41 40.64 90) (hide yes) (show_name no) (do_not_autoplace no) (effects (font (size 1.27 1.27))))
  (pin "1")
  (pin "2")))
